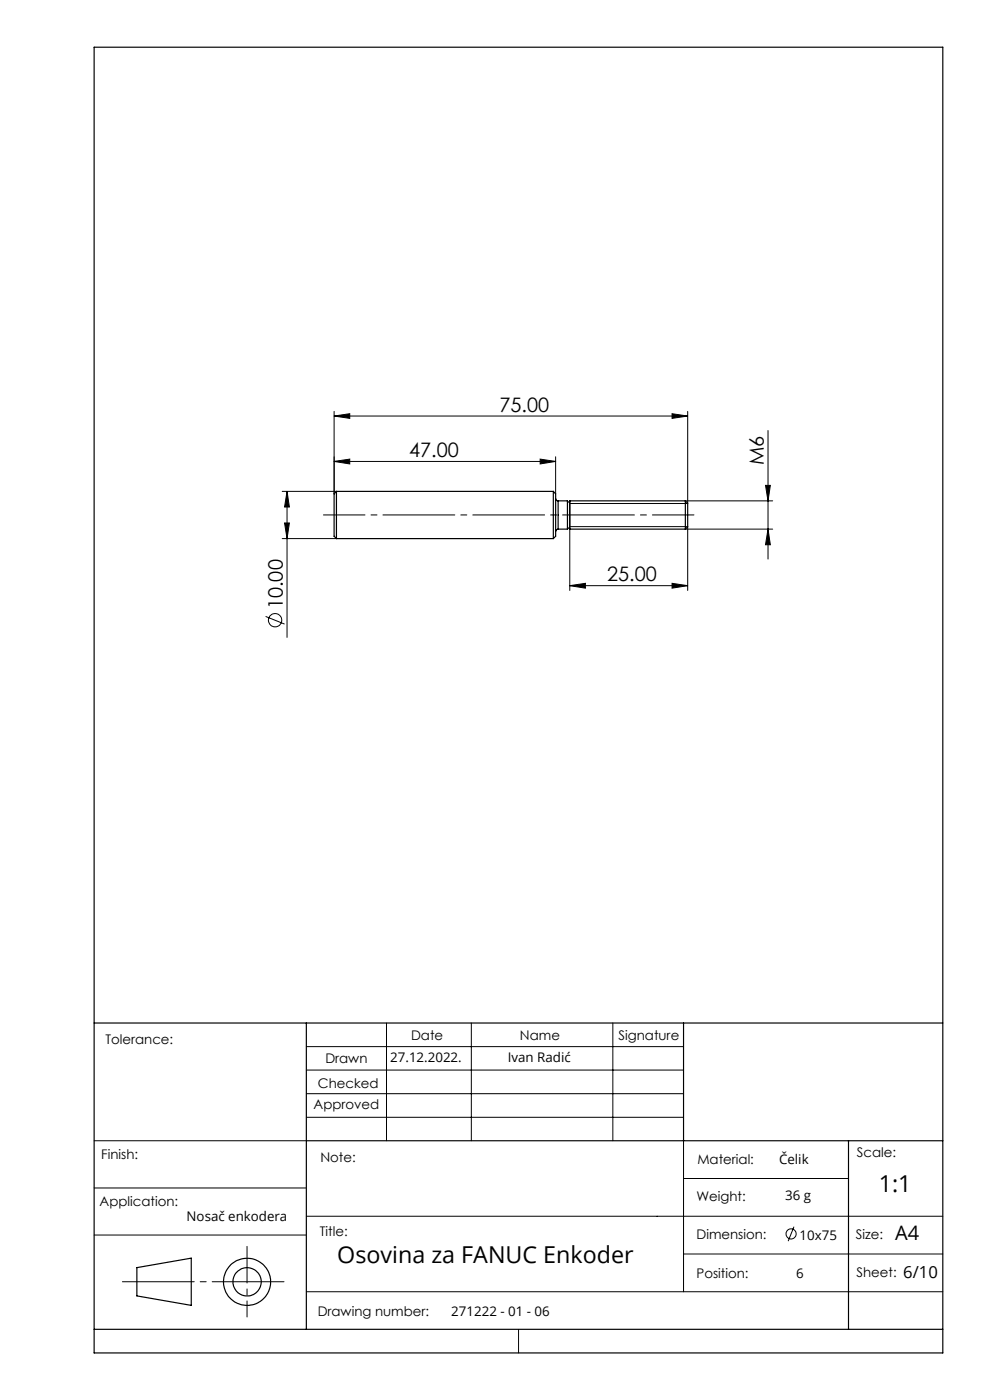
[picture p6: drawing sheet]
<svg xmlns="http://www.w3.org/2000/svg" width="210mm" height="297mm" viewBox="0 0 210 297" stroke-linecap="round" stroke-linejoin="round" font-family="sans-serif">
<g fill="none" stroke="#000" stroke-width=".21">
<path d="M70.9 88.3l3.3-.5v1zM70.9 87.3v17.5M70.9 88.3h75M70.9 97.9l3.3-.5v1zM70.9 97.9h47M114.6 97.4l3.3 .5-3.3 .5zM117.9 96.9v7.9M142.6 87.8l3.3 .5-3.3 .5zM145.9 87.3v19.4M162.9 91.3v27.3M59.9 104.2h11.5M59.9 114.3h11.5"/>
<path d="M60.4 110.9h1l-.5 3.4zM60.9 104.2v31M60.9 104.2l.5 3.4h-1zM120.9 111.7l25 .1v13.5M120.9 106.8h25M120.9 112.3v13M145.4 106.3h18.5M145.4 112.3h18.5M162.4 103h1l-.5 3.3zM162.9 112.3l.5 3.3h-1zM56.3 130.8l4.1 1.6M120.9 124.2l3.3-.4v1z"/>
<path d="M120.9 124.2h25M142.6 123.8l3.3 .4-3.3 .6zM82 217v25M100 217v25M130 217v25M65 222h80M65 227h80M65 232h80M65 237h80M20 242h45M20 252h45M65 258h135"/>
<path d="M145 242v32M145 250h35M20 262h45M65 274h135M145 266h55M110 282v5"/>
<circle cx="58.4" cy="131.6" r="1.4"/>
</g>
<g fill="none" stroke="#010000" stroke-width=".21">
<path d="M168.4 260.2l-1.2 3.1"/>
<circle cx="167.8" cy="261.8" r="1.07"/>
</g>
<g fill="none" stroke="#000" stroke-width=".25">
<path d="M20 10h180v277h-180zM71.4 104.2v10.1M71.4 104.2l-.5 .6v9l.5 .5M71.4 104.2h46M71.4 114.3h46M117.4 104.2v10.1M117.4 104.2l.5 .6v9l-.5 .5M117.9 105.8a.49 .49 0 0 0 .5 .5M118.4 112.3a.49 .49 0 0 0-.5 .4M118.4 106.3v6M118.4 106.3h2M118.4 112.3h2"/>
<path d="M120.4 106.3a.25 .25 0 0 0 .2 .2 .25 .25 0 0 0 .3-.2M120.4 112.3a.25 .25 0 0 1 .2-.3 .25 .25 0 0 1 .3 .3M120.4 106.3v6M120.9 106.3v6M120.9 106.3h24.5M120.9 112.3h24.5M145.4 106.3v6M145.4 106.3l.5 .4v5.1l-.5 .5M20 217h180M65 217v65M145 217v25M65 242h135"/>
<path d="M180 242v40M29 268.9l11.6-2v10l-11.6-2zM20 282h180"/>
<circle cx="52.4" cy="271.9" r="5"/>
<circle cx="52.4" cy="271.9" r="3"/>
</g>
<path d="M68.6 109.2h78.6" fill="none" stroke="#000" stroke-width=".21" stroke-dasharray="15.2 1.3 1.3 1.3" stroke-dashoffset="6.4"/>
<path d="M61.4 271.9h-36.6" fill="none" stroke="#000" stroke-width=".21" stroke-dasharray="15.2 1.3 1.3 1.3" stroke-dashoffset="-1.1"/>
<path d="M52.4 264.4v15" fill="none" stroke="#000" stroke-width=".21" stroke-dasharray="15.2 1.3 1.3 1.3" stroke-dashoffset="7.5"/>
<g fill="#000">
<path d="M70.9 88.3l3.3-.5v1zM142.6 87.8l3.3 .5-3.3 .5z"/>
<path d="M114.6 97.4l3.3 .5-3.3 .5zM70.9 97.9l3.3-.5v1zM142.6 123.8l3.3 .4-3.3 .6zM120.9 124.2l3.3-.4v1z"/>
<path d="M60.9 104.2l.5 3.4h-1zM60.4 110.9h1l-.5 3.4zM162.4 103h1l-.5 3.3zM162.9 112.3l.5 3.3h-1z"/>
</g>
<text font-size="4.9" x="186.4" y="252.8">1:1</text>
<text font-size="4.9" fill="#010000" x="71.5" y="267.8">Osovina za FANUC Enkoder</text>
<g font-size="4.2">
<text x="105.9" y="87.3">75.00</text>
<text x="86.8" y="97">47.00</text>
<text x="162" y="98.7" transform="rotate(-90 162 98.7)">M6</text>
<text x="128.8" y="123.3">25.00</text>
<text x="60" y="129.2" transform="rotate(-90 60 129.2)">10.00</text>
</g>
<text font-size="4.2" fill="#010000" x="189.9" y="263.1">A4</text>
<text font-size="3.5" x="191.6" y="271.1">6/10</text>
<g font-size="2.8">
<text x="22.4" y="221.4">Tolerance:</text>
<text x="87.2" y="220.6">Date</text>
<text x="110.3" y="220.6">Name</text>
<text x="131.2" y="220.6">Signature</text>
<text x="69" y="225.6">Drawn</text>
<text x="67.4" y="230.8">Checked</text>
<text x="66.5" y="235.4">Approved</text>
<text x="21.5" y="245.8">Finish:</text>
<text x="181.8" y="245.5">Scale:</text>
<text x="68" y="246.4">Note:</text>
<text x="147.9" y="246.9">Material:</text>
<text x="21.1" y="255.8">Application:</text>
<text x="147.7" y="254.7">Weight:</text>
<text x="67.9" y="262.2">Title:</text>
<text x="147.7" y="262.9">Dimension:</text>
<text x="181.6" y="262.8">Size:</text>
<text x="147.7" y="271.2">Position:</text>
<text x="181.7" y="271">Sheet:</text>
<text x="67.4" y="279.1">Drawing number:</text>
</g>
<g font-size="2.8" fill="#010000">
<text x="82.8" y="225.3">27.12.2022.</text>
<text x="107.7" y="225.3">Ivan Radić</text>
<text x="165.3" y="247">Čelik</text>
<text x="166.6" y="254.7">36 g</text>
<text x="39.6" y="259.1">Nosač enkodera</text>
<text x="169.6" y="263">10x75</text>
<text x="168.9" y="271.1">6</text>
<text x="95.7" y="279.2">271222 - 01 - 06</text>
</g>
</svg>
